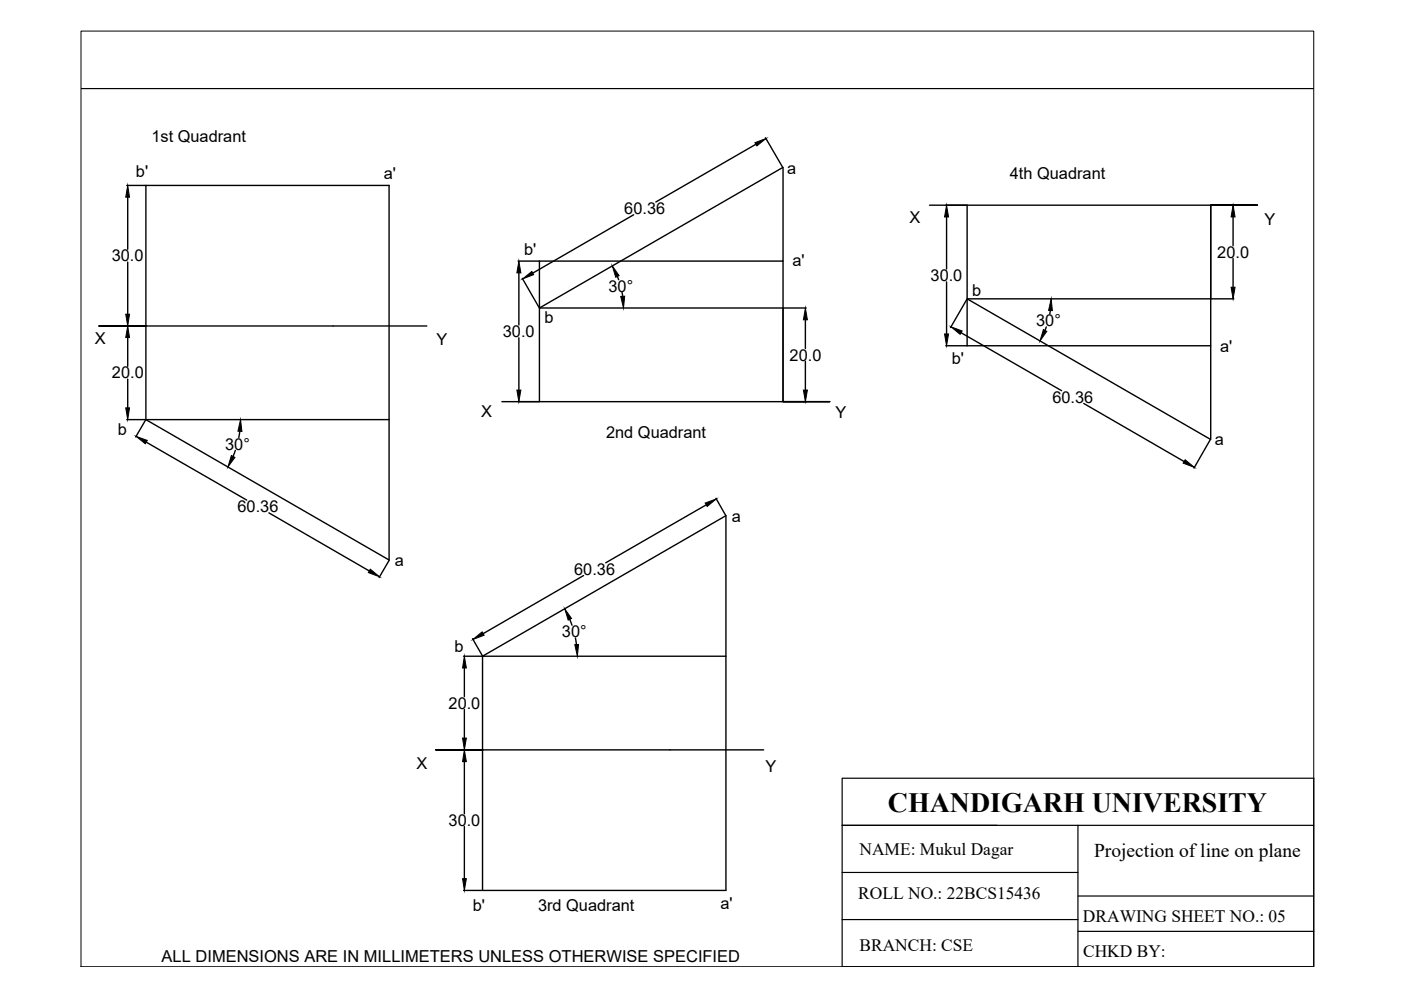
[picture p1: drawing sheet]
<svg xmlns="http://www.w3.org/2000/svg" width="297mm" height="210mm" viewBox="0 0 297 210" stroke-linecap="round" stroke-linejoin="round" font-family="sans-serif">
<!-- layer: 0 -->
<path d="M17.2 18.8h261.3M178.5 165h100v40h-100zM178.5 175h100M228.5 175v30M178.5 195h50M178.5 185h50M228.5 190h50M228.5 197.5h50" fill="none" stroke="#000" stroke-width=".25"/>
<!-- layer: thick continuous -->
<g fill="none" stroke="#000" stroke-width=".3">
<path d="M26.9 39.3h3.9M160.3 30.6l-21.2 12.2M162.3 29.2l3.6 6.3M166 35.5l-51.6 29.8v-9.9h51.6v-19.9M27.1 41.8v11.1M27.1 55.6v11M109.8 55.4h4.5M110 57.9v11M110.7 59l3.6 6.3M130.9 58.6l.3 .7M134.4 45.5l-21.4 12.4M166 55.4v29.8"/>
<path d="M197.1 43.5h69.5h-9.9v19.9h-51.7v-19.9h-4.5M200.7 46v11.1M200.7 59.8v11M256.7 43.5v29.8M256.7 43.5h4.9M261.4 46v6.1M261.4 54.8v6.1M26.9 69.1h3.9M27.1 71.6v6.1M30.9 69.1v19.9l51.6 29.7v-79.4h-51.6v29.8h-9.9h69.5M110 71.6v11.1M131.9 62l.1 .8"/>
<path d="M166.1 65.3h4.8M170.8 67.8v6.1M170.8 76.6v6.1M200.5 73.3h4.5M203.8 70.6l21.3 12.2M205 63.4l-3.5 6.1M205 73.3v-9.9l51.7 29.8M205 73.3h51.7v19.9M221.8 69.3l-.2 .7M222.7 65.8l-.1 .8M256.7 63.4h4.9M26.9 89h3.9"/>
<path d="M27.1 80.4v6.1M30.9 89l-2.1 3.7M30.9 89h51.6M31 93.8l21.3 12.2M49.9 95.5l-.5 1.3M50.8 91.4l-.2 1.4M106.4 85.2h69.5h-9.9v-19.9h-51.6v19.9M109.8 85.2h4.5M166.1 85.2h4.8M229.8 85.5l21.3 12.4M256.6 93.2l-3.5 6.1M57 108.7l21.3 12.4"/>
<path d="M82.5 118.8l-2.1 3.7M149.7 107l-21.3 12.3M151.8 105.6l2.1 3.7M98.3 139.1h55.6M100.2 135.4l2.1 3.7M120.8 131.3l.5 1.3M122 135.3l.2 1.3M123.7 122l-21.3 12.4M98.3 159h4M98.5 141.6v6.1M98.5 150.4v6.1M102.3 159v-19.9l51.6-29.8v79.5h-55.6"/>
<path d="M161.9 159h-69.5h9.9v29.8M98.5 161.5v11M98.5 175.2v11.1"/>
</g>
<g fill="#000" stroke="#000" stroke-width=".21">
<path d="M160 30.3l2.4-.9-1.9 1.5zM27.1 39.3l.4 2.5h-.8zM110 55.4l.4 2.5h-.8zM110.8 59.1l2-1.5 .3 .6zM129.8 56.4l1.5 2-.8 .4zM200.7 43.5l.4 2.5h-.8zM261.4 43.5l.5 2.5h-.9zM26.7 66.6h.8l-.4 2.5zM27.1 69.1l.4 2.5h-.8zM131.6 62.9l.8-.1-.2 2.5zM170.8 65.3l.4 2.5h-.9zM200.3 70.8h.8l-.4 2.5z"/>
<path d="M201.6 69.3l2.4 .9-.4 .7zM221.2 69.9l.7 .4-1.4 2zM222.9 63.4l.2 2.5-.8-.1zM261 60.9h.9l-.5 2.5zM26.7 86.5h.8l-.4 2.5zM28.9 92.5l2.3 .9-.4 .7zM49.1 96.6l.7 .4-1.5 2zM51 89l.3 2.5-.9-.1zM109.6 82.7h.8l-.4 2.5zM170.3 82.7h.9l-.4 2.5zM251.3 97.5l1.9 1.6-2.3-.9zM149.5 106.7l2.4-.9-2 1.6z"/>
<path d="M78.5 120.7l2 1.6-2.4-.9zM100.3 135.6l1.9-1.6 .4 .7zM119.7 129.1l1.5 2-.7 .4zM121.9 136.7l.8-.1-.3 2.5zM98.1 156.5h.8l-.4 2.5zM98.5 139.1l.4 2.5h-.8zM98.5 159l.4 2.5h-.8zM98.1 186.3h.8l-.4 2.5z"/>
</g>
<path d="M17.2 6.6h261.3v198.4h-261.3z" fill="none" stroke="#000" stroke-width=".21"/>
<text font-size="5.9" x="188.2" y="172.2">CHANDIGARH UNIVERSITY</text>
<text font-size="4.1" x="232" y="181.8">Projection of line on plane</text>
<g font-size="3.7">
<text x="182.2" y="181.3">NAME: Mukul Dagar</text>
<text x="182" y="190.6">ROLL NO.: 22BCS15436</text>
<text x="229.6" y="195.4">DRAWING SHEET NO.: 05</text>
<text x="182.2" y="201.7">BRANCH: CSE</text>
<text x="229.6" y="202.8">CHKD BY:</text>
</g>
<g font-size="3.5">
<text x="32.1" y="30.2">1st Quadrant</text>
<text x="28.8" y="37.5">b'</text>
<text x="81.4" y="37.9">a'</text>
<text x="166.9" y="36.8">a</text>
<text x="214.1" y="37.9">4th Quadrant</text>
<text x="132.4" y="45.4">60.36</text>
<text x="192.8" y="47.3">X</text>
<text x="268.1" y="47.7">Y</text>
<text x="23.7" y="55.4">30.0</text>
<text x="111.1" y="54">b'</text>
<text x="168" y="56.5">a'</text>
<text x="197.3" y="59.6">30.0</text>
<text x="258.1" y="54.7">20.0</text>
<text x="129" y="61.9">30°</text>
<text x="206.1" y="62.7">b</text>
<text x="106.6" y="71.5">30.0</text>
<text x="115.4" y="68.4">b</text>
<text x="219.7" y="69.2">30°</text>
<text x="20.1" y="72.9">X</text>
<text x="92.6" y="73.1">Y</text>
<text x="167.4" y="76.4">20.0</text>
<text x="201.8" y="77.1">b'</text>
<text x="258.7" y="74.6">a'</text>
<text x="23.7" y="80.2">20.0</text>
<text x="102" y="88.5">X</text>
<text x="177.2" y="88.6">Y</text>
<text x="223.1" y="85.4">60.36</text>
<text x="25" y="92.3">b</text>
<text x="47.7" y="95.4">30°</text>
<text x="128.5" y="92.9">2nd Quadrant</text>
<text x="257.6" y="94.3">a</text>
<text x="50.4" y="108.6">60.36</text>
<text x="155.1" y="110.6">a</text>
<text x="83.7" y="120">a</text>
<text x="121.7" y="121.9">60.36</text>
<text x="119.2" y="135.2">30°</text>
<text x="96.4" y="138.2">b</text>
<text x="95.1" y="150.3">20.0</text>
<text x="88.3" y="163.1">X</text>
<text x="162.3" y="163.7">Y</text>
<text x="95.1" y="175.1">30.0</text>
<text x="100.2" y="193.1">b'</text>
<text x="114.1" y="193.2">3rd Quadrant</text>
<text x="152.7" y="192.6">a'</text>
<text x="34.3" y="203.9">ALL DIMENSIONS ARE IN MILLIMETERS UNLESS OTHERWISE SPECIFIED</text>
</g>
</svg>
